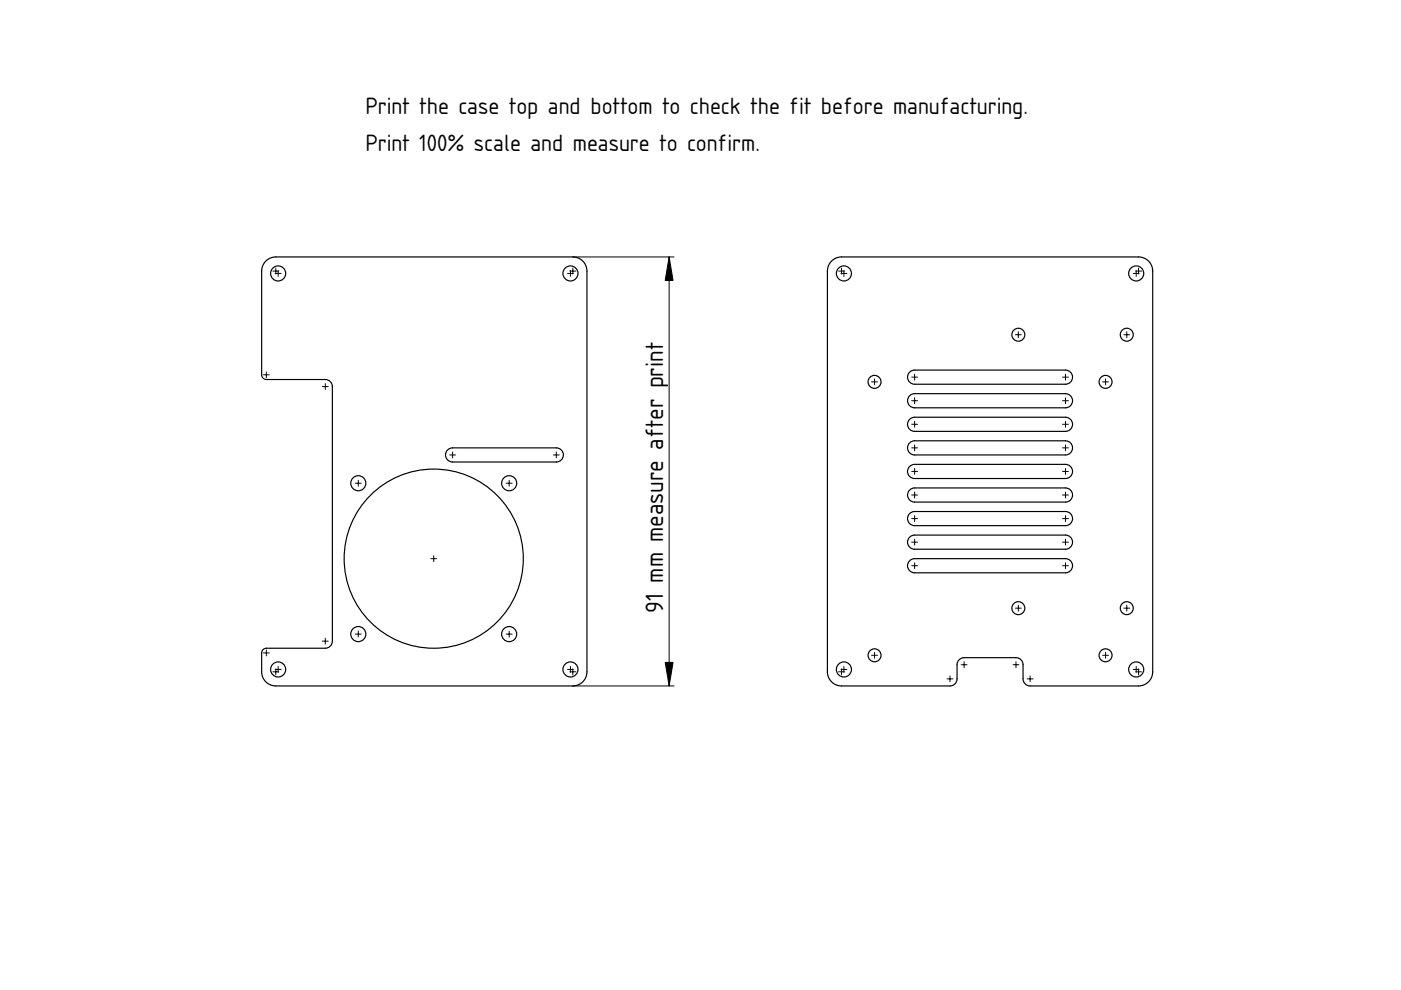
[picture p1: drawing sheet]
<svg xmlns="http://www.w3.org/2000/svg" width="297mm" height="210mm" viewBox="0 0 297 210" stroke-linecap="round" stroke-linejoin="round" font-family="sans-serif">
<path d="M90 100h.1" fill="none" stroke="#000" stroke-width=".21"/>
<circle cx="92" cy="118.4" r="19" fill="#fff"/>
<path d="M90 100h.1" fill="none" stroke="#000" stroke-width=".21"/>
<g fill="#fff">
<path d="M95.1 95.2l.9-.2h21.9a1.5 1.5 0 0 1 1.5 1.5 1.5 1.5 0 0 1-1.5 1.5h-21.9a1.5 1.5 0 0 1-1.5-1.1 1.5 1.5 0 0 1 .6-1.7z" fill-rule="evenodd"/>
<circle cx="120.9" cy="141.9" r="1.6"/>
<circle cx="59" cy="141.9" r="1.6"/>
<circle cx="59" cy="58" r="1.6"/>
<circle cx="76" cy="134.4" r="1.6"/>
<circle cx="76" cy="102.5" r="1.6"/>
<circle cx="108" cy="102.5" r="1.6"/>
<circle cx="120.9" cy="58" r="1.6"/>
<circle cx="108" cy="134.4" r="1.6"/>
</g>
<g fill="none" stroke="#000" stroke-width=".25">
<path d="M56.6 55.1l1.2-.5 .7-.1h62.9a3 3 0 0 1 3 3v84.9a3 3 0 0 1-3 3h-62.9a3 3 0 0 1-3-3v-4a1 1 0 0 1 1-1h12.5a1.5 1.5 0 0 0 1.5-1.5v-53.9a1.5 1.5 0 0 0-1.5-1.5h-12.5a1 1 0 0 1-1-1v-22a2.99 2.99 0 0 1 1.1-2.4zM95.1 95.2l.9-.2h21.9a1.5 1.5 0 0 1 1.5 1.5 1.5 1.5 0 0 1-1.5 1.5h-21.9a1.5 1.5 0 0 1-1.5-1.1 1.5 1.5 0 0 1 .6-1.7z"/>
<circle cx="59" cy="58" r="1.6"/>
<circle cx="120.9" cy="58" r="1.6"/>
<circle cx="76" cy="102.5" r="1.6"/>
<circle cx="92" cy="118.4" r="19"/>
<circle cx="108" cy="102.5" r="1.6"/>
<circle cx="76" cy="134.4" r="1.6"/>
<circle cx="108" cy="134.4" r="1.6"/>
<circle cx="59" cy="141.9" r="1.6"/>
<circle cx="120.9" cy="141.9" r="1.6"/>
</g>
<g fill="#000" stroke="#080808" stroke-width=".21">
<path d="M58.5 56.9v1.2zM57.9 57.5h1.2z" fill-rule="evenodd"/>
<path d="M59 57.4v1.2zM58.3 58h1.3z" fill-rule="evenodd"/>
<path d="M120.9 57.4v1.2zM120.3 58h1.3z" fill-rule="evenodd"/>
<path d="M121.4 56.9v1.2zM120.8 57.5h1.3z" fill-rule="evenodd"/>
<path d="M56.5 78.8v1.3zM55.9 79.5h1.2z" fill-rule="evenodd"/>
<path d="M69 81.3v1.3zM68.3 82h1.3z" fill-rule="evenodd"/>
<path d="M96 95.8v1.3zM95.3 96.5h1.3z" fill-rule="evenodd"/>
<path d="M117.9 95.8v1.3zM117.3 96.5h1.3z" fill-rule="evenodd"/>
<path d="M76 101.8v1.3zM75.3 102.5h1.3z" fill-rule="evenodd"/>
<path d="M92 117.8v1.3zM91.3 118.4h1.3z" fill-rule="evenodd"/>
<path d="M108 101.8v1.3zM107.3 102.5h1.3z" fill-rule="evenodd"/>
<path d="M56.5 137.8v1.3zM55.9 138.4h1.2z" fill-rule="evenodd"/>
<path d="M69 135.3v1.3zM68.3 135.9h1.3z" fill-rule="evenodd"/>
<path d="M76 133.8v1.3zM75.3 134.4h1.3z" fill-rule="evenodd"/>
<path d="M108 133.8v1.3zM107.3 134.4h1.3z" fill-rule="evenodd"/>
<path d="M58.5 141.8v1.3zM57.9 142.4h1.2z" fill-rule="evenodd"/>
<path d="M59 141.3v1.3zM58.3 141.9h1.3z" fill-rule="evenodd"/>
<path d="M120.9 141.3v1.3zM120.3 141.9h1.3z" fill-rule="evenodd"/>
<path d="M121.4 141.8v1.3zM120.8 142.4h1.3z" fill-rule="evenodd"/>
</g>
<path d="M121.4 54.5h21.5M141.9 54.5v90.9M90 100h.1M121.4 145.4h21.5" fill="none" stroke="#000" stroke-width=".21"/>
<path d="M141.9 54.5l.8 5h-1.7zM141 140.4h1.7l-.8 5z" fill="#000" stroke="#000" stroke-width=".21"/>
<path d="M176.1 55.6a2.99 2.99 0 0 1 2.3-1.1h63a3 3 0 0 1 3 3v84.9a3 3 0 0 1-3 3h-23a1.5 1.5 0 0 1-1.5-1.5v-3a1.5 1.5 0 0 0-1.5-1.5h-11a1.5 1.5 0 0 0-1.5 1.5v3a1.5 1.5 0 0 1-1.5 1.5h-23a3 3 0 0 1-3-3v-84.9l.1-.7z" fill-rule="evenodd" fill="#fff"/>
<path d="M209.9 100h.1" fill="none" stroke="#000" stroke-width=".21"/>
<g fill="#fff">
<path d="M192.7 84.1l.7-.6h.5h32a1.5 1.5 0 0 1 1.5 1.5 1.5 1.5 0 0 1-1.5 1.5h-32a1.5 1.5 0 0 1-1.3-.9 1.5 1.5 0 0 1 .1-1.5z" fill-rule="evenodd"/>
<path d="M192.7 119.1l.7-.6 .5-.1h32a1.5 1.5 0 0 1 1.5 1.5 1.5 1.5 0 0 1-1.5 1.5h-32a1.5 1.5 0 0 1-1.3-.8 1.5 1.5 0 0 1 .1-1.5z" fill-rule="evenodd"/>
<path d="M192.7 99.1l.7-.6h.5h32a1.5 1.5 0 0 1 1.5 1.5 1.5 1.5 0 0 1-1.5 1.5h-32a1.5 1.5 0 0 1-1.3-.9 1.5 1.5 0 0 1 .1-1.5z" fill-rule="evenodd"/>
</g>
<path d="M209.9 100h.1" fill="none" stroke="#000" stroke-width=".21"/>
<g fill="#fff">
<path d="M192.7 94.1l.7-.6h.5h32a1.5 1.5 0 0 1 1.5 1.5 1.5 1.5 0 0 1-1.5 1.5h-32a1.5 1.5 0 0 1-1.3-.9 1.5 1.5 0 0 1 .1-1.5z" fill-rule="evenodd"/>
<path d="M192.7 104.1l.7-.6h.5h32a1.5 1.5 0 0 1 1.5 1.5 1.5 1.5 0 0 1-1.5 1.5h-32a1.5 1.5 0 0 1-1.3-.9 1.5 1.5 0 0 1 .1-1.5z" fill-rule="evenodd"/>
<path d="M192.7 109.1l.7-.6h.5h32a1.5 1.5 0 0 1 1.5 1.5 1.5 1.5 0 0 1-1.5 1.5h-32a1.5 1.5 0 0 1-1.3-.9 1.5 1.5 0 0 1 .1-1.5z" fill-rule="evenodd"/>
<path d="M192.7 89.1l.7-.6h.5h32a1.5 1.5 0 0 1 1.5 1.5 1.5 1.5 0 0 1-1.5 1.5h-32a1.5 1.5 0 0 1-1.3-.9 1.5 1.5 0 0 1 .1-1.5z" fill-rule="evenodd"/>
<path d="M192.7 114.1l.7-.6h.5h32a1.5 1.5 0 0 1 1.5 1.5 1.5 1.5 0 0 1-1.5 1.4h-32a1.5 1.5 0 0 1-1.3-.8 1.5 1.5 0 0 1 .1-1.5z" fill-rule="evenodd"/>
<path d="M192.7 79.1l.7-.6h.5h32a1.5 1.5 0 0 1 1.5 1.5 1.5 1.5 0 0 1-1.5 1.5h-32a1.5 1.5 0 0 1-1.3-.9 1.5 1.5 0 0 1 .1-1.5z" fill-rule="evenodd"/>
<circle cx="178.9" cy="58" r="1.6"/>
<circle cx="178.9" cy="141.9" r="1.6"/>
<circle cx="240.9" cy="141.9" r="1.6"/>
<circle cx="240.9" cy="58" r="1.6"/>
<circle cx="234.4" cy="138.9" r="1.37"/>
<circle cx="238.9" cy="128.9" r="1.37"/>
<circle cx="238.9" cy="71" r="1.37"/>
<circle cx="215.9" cy="128.9" r="1.37"/>
<circle cx="215.9" cy="71" r="1.37"/>
<circle cx="185.4" cy="138.9" r="1.37"/>
<circle cx="234.4" cy="81" r="1.37"/>
<circle cx="185.4" cy="81" r="1.37"/>
</g>
<g fill="none" stroke="#000" stroke-width=".25">
<path d="M176.5 55.1l1.2-.5 .7-.1h63a3 3 0 0 1 3 3v84.9a3 3 0 0 1-3 3h-23a1.5 1.5 0 0 1-1.5-1.5v-3a1.5 1.5 0 0 0-1.5-1.5h-11a1.5 1.5 0 0 0-1.5 1.5v3a1.5 1.5 0 0 1-1.5 1.5h-23a3 3 0 0 1-3-3v-84.9a2.99 2.99 0 0 1 1.1-2.4zM192.7 79.1l.7-.6h.5h32a1.5 1.5 0 0 1 1.5 1.5 1.5 1.5 0 0 1-1.5 1.5h-32a1.5 1.5 0 0 1-1.3-.9 1.5 1.5 0 0 1 .1-1.5zM192.7 89.1l.7-.6h.5h32a1.5 1.5 0 0 1 1.5 1.5 1.5 1.5 0 0 1-1.5 1.5h-32a1.5 1.5 0 0 1-1.3-.9 1.5 1.5 0 0 1 .1-1.5zM192.7 94.1l.7-.6h.5h32a1.5 1.5 0 0 1 1.5 1.5 1.5 1.5 0 0 1-1.5 1.5h-32a1.5 1.5 0 0 1-1.3-.9 1.5 1.5 0 0 1 .1-1.5zM193 83.8l.9-.3h32a1.5 1.5 0 0 1 1.5 1.5 1.5 1.5 0 0 1-1.5 1.5h-32a1.5 1.5 0 0 1-1.4-1.1 1.5 1.5 0 0 1 .5-1.6zM193 98.7l.9-.2h32a1.5 1.5 0 0 1 1.5 1.5 1.5 1.5 0 0 1-1.5 1.5h-32a1.5 1.5 0 0 1-1.4-1.1 1.5 1.5 0 0 1 .5-1.7zM192.7 114.1l.7-.6h.5h32a1.5 1.5 0 0 1 1.5 1.5 1.5 1.5 0 0 1-1.5 1.4h-32a1.5 1.5 0 0 1-1.3-.8 1.5 1.5 0 0 1 .1-1.5zM193 103.7l.9-.2h32a1.5 1.5 0 0 1 1.5 1.5 1.5 1.5 0 0 1-1.5 1.5h-32a1.5 1.5 0 0 1-1.4-1.1 1.5 1.5 0 0 1 .5-1.7zM193 108.7l.9-.2h32a1.5 1.5 0 0 1 1.5 1.5 1.5 1.5 0 0 1-1.5 1.5h-32a1.5 1.5 0 0 1-1.4-1.1 1.5 1.5 0 0 1 .5-1.7zM193 118.7l.9-.3h32a1.5 1.5 0 0 1 1.5 1.5 1.5 1.5 0 0 1-1.5 1.5h-32a1.5 1.5 0 0 1-1.4-1 1.5 1.5 0 0 1 .5-1.7z"/>
<circle cx="178.9" cy="58" r="1.6"/>
<circle cx="240.9" cy="58" r="1.6"/>
<circle cx="215.9" cy="71" r="1.37"/>
<circle cx="238.9" cy="71" r="1.37"/>
<circle cx="185.4" cy="81" r="1.37"/>
<circle cx="234.4" cy="81" r="1.37"/>
<circle cx="185.4" cy="138.9" r="1.37"/>
<circle cx="215.9" cy="128.9" r="1.37"/>
<circle cx="234.4" cy="138.9" r="1.37"/>
<circle cx="238.9" cy="128.9" r="1.37"/>
<circle cx="178.9" cy="141.9" r="1.6"/>
<circle cx="240.9" cy="141.9" r="1.6"/>
</g>
<g fill="#000" stroke="#080808" stroke-width=".21">
<path d="M178.4 56.9v1.2zM177.8 57.5h1.2z" fill-rule="evenodd"/>
<path d="M178.9 57.4v1.2zM178.3 58h1.2z" fill-rule="evenodd"/>
<path d="M240.9 57.4v1.2zM240.3 58h1.2z" fill-rule="evenodd"/>
<path d="M241.4 56.9v1.2zM240.8 57.5h1.2z" fill-rule="evenodd"/>
<path d="M215.9 70.3v1.3zM215.3 71h1.2z" fill-rule="evenodd"/>
<path d="M238.9 70.3v1.3zM238.3 71h1.2z" fill-rule="evenodd"/>
<path d="M185.4 80.3v1.3zM184.8 81h1.2z" fill-rule="evenodd"/>
<path d="M193.9 79.3v1.3zM193.3 80h1.2z" fill-rule="evenodd"/>
<path d="M193.9 84.3v1.3zM193.3 85h1.2z" fill-rule="evenodd"/>
<path d="M193.9 89.3v1.3zM193.3 90h1.2z" fill-rule="evenodd"/>
<path d="M193.9 94.3v1.3zM193.3 95h1.2z" fill-rule="evenodd"/>
<path d="M225.9 79.3v1.3zM225.3 80h1.2z" fill-rule="evenodd"/>
<path d="M225.9 84.3v1.3zM225.3 85h1.2z" fill-rule="evenodd"/>
<path d="M225.9 89.3v1.3zM225.3 90h1.2z" fill-rule="evenodd"/>
<path d="M225.9 94.3v1.3zM225.3 95h1.2z" fill-rule="evenodd"/>
<path d="M234.4 80.3v1.3zM233.8 81h1.2z" fill-rule="evenodd"/>
<path d="M193.9 99.3v1.3zM193.3 100h1.2z" fill-rule="evenodd"/>
<path d="M193.9 104.3v1.3zM193.3 105h1.2z" fill-rule="evenodd"/>
<path d="M193.9 109.3v1.3zM193.3 110h1.2z" fill-rule="evenodd"/>
<path d="M193.9 114.3v1.3zM193.3 115h1.2z" fill-rule="evenodd"/>
<path d="M225.9 99.3v1.3zM225.3 100h1.2z" fill-rule="evenodd"/>
<path d="M225.9 104.3v1.3zM225.3 105h1.2z" fill-rule="evenodd"/>
<path d="M225.9 109.3v1.3zM225.3 110h1.2z" fill-rule="evenodd"/>
<path d="M225.9 114.3v1.3zM225.3 115h1.2z" fill-rule="evenodd"/>
<path d="M185.4 138.3v1.3zM184.8 138.9h1.2z" fill-rule="evenodd"/>
<path d="M193.9 119.3v1.3zM193.3 119.9h1.2z" fill-rule="evenodd"/>
<path d="M215.9 128.3v1.3zM215.3 128.9h1.2z" fill-rule="evenodd"/>
<path d="M225.9 119.3v1.3zM225.3 119.9h1.2z" fill-rule="evenodd"/>
<path d="M234.4 138.3v1.3zM233.8 138.9h1.2z" fill-rule="evenodd"/>
<path d="M238.9 128.3v1.3zM238.3 128.9h1.2z" fill-rule="evenodd"/>
<path d="M178.4 141.8v1.3zM177.8 142.4h1.2z" fill-rule="evenodd"/>
<path d="M178.9 141.3v1.3zM178.3 141.9h1.2z" fill-rule="evenodd"/>
<path d="M201.4 143.3v1.3zM200.8 143.9h1.2z" fill-rule="evenodd"/>
<path d="M204.4 140.3v1.3zM203.8 140.9h1.2z" fill-rule="evenodd"/>
<path d="M215.4 140.3v1.3zM214.8 140.9h1.2z" fill-rule="evenodd"/>
<path d="M218.4 143.3v1.3zM217.8 143.9h1.2z" fill-rule="evenodd"/>
<path d="M240.9 141.3v1.3zM240.3 141.9h1.2z" fill-rule="evenodd"/>
<path d="M241.4 141.8v1.3zM240.8 142.4h1.2z" fill-rule="evenodd"/>
</g>
<path d="M147.7 25.9h.1" fill="none" stroke="#000" stroke-width=".21"/>
<text font-size="5" x="140.6" y="129.9" transform="rotate(-90 140.6 129.9)">91 mm measure after print</text>
<g font-size="4.7">
<text x="77.5" y="24.3">Print the case top and bottom to check the fit before manufacturing.</text>
<text x="77.5" y="32.1">Print 100% scale and measure to confirm.</text>
</g>
</svg>
